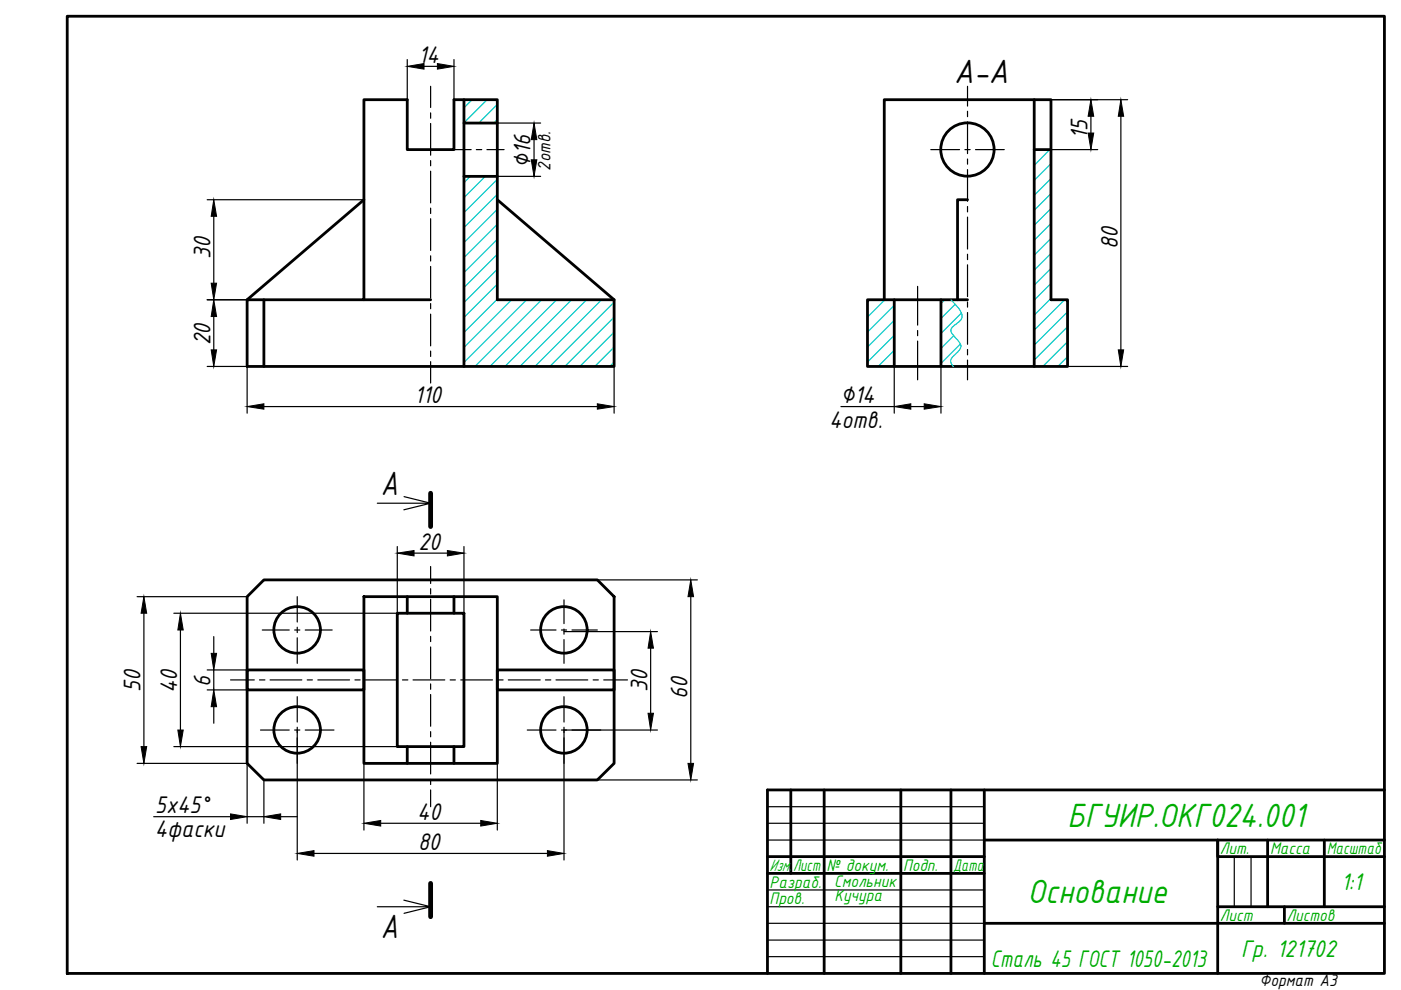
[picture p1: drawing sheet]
<svg xmlns="http://www.w3.org/2000/svg" width="297mm" height="210mm" viewBox="0 0 297 210" stroke-linecap="round" stroke-linejoin="round" font-family="sans-serif">
<!-- layer: 0 -->
<g fill="none" stroke="#000" stroke-width=".59">
<path d="M14.3 3.4h279.2v203h-279.2zM77.2 21.1h9.1v10.6h10v-10.6h9.1v42.5h24.8v14.1h-77.8v-14.1h24.8zM98.4 21.1v56.6M98.4 37.4h7M98.4 26.1h7M219.3 21.1v56.6M219.3 31.7h3.5M77.2 42.3l-24.8 21.3M105.4 42.3l24.8 21.3M205.1 42.3h-2.1v21.3M56 63.6v14.1M77.2 63.6h14.1"/>
<path d="M187.5 63.6v-42.5h35.3v42.5h3.5v14.1h-42.4v-14.1h21.2M189.6 63.6v14.1M199.5 63.6v14.1M52.4 126.5l3.6-3.5h70.6l3.6 3.5v35.4l-3.6 3.5h-70.6l-3.6-3.5zM77.2 126.5h28.2v35.4h-28.2zM84.2 130h14.2v28.3h-14.2zM86.3 126.5v3.5M96.3 126.5v3.5M52.4 142h24.8v4.3h-24.8zM86.3 158.3v3.6M96.3 158.3v3.6M105.4 142h24.8v4.3h-24.8z"/>
<path d="M167.7 167.5v17.7M174.7 167.5v38.9M191 167.5v38.9M201.6 167.5v38.9M208.7 167.5v38.9M208.7 178.1h84.8M268.8 178.1v14.1M280.8 178.1v14.1M293.5 167.5h-130.8v38.9M162.7 181.6h46M162.7 185.2h46M208.7 195.8h84.8"/>
<path d="M258.2 192.2h35.3M272.3 192.2v3.6M293.5 181.6h-35.3v-3.5v28.3"/>
<circle cx="205.1" cy="31.7" r="5.7"/>
<circle cx="63" cy="133.6" r="4.9"/>
<circle cx="119.6" cy="133.6" r="4.9"/>
<circle cx="63" cy="154.8" r="4.9"/>
<circle cx="119.6" cy="154.8" r="4.9"/>
</g>
<g fill="none" stroke="#000" stroke-width=".25">
<path d="M80 106.7h11.3l-5.7 1.4M85.7 105.3l5.6 1.4M162.7 171h46M162.7 174.6h46M162.7 178.1h46M85.6 190.9l5.7 1.3h-11.3M91.3 192.2l-5.6 1.4M162.7 188.7h46M162.7 192.2h46M162.7 199.3h46M162.7 195.8h46M261.7 181.6v10.6"/>
<path d="M265.2 181.6v10.6M162.7 202.8h46"/>
</g>
<g fill="none" stroke="#000" stroke-width=".25">
<path d="M91.3 18.3v4.5M205.1 18.3v4.2M91.3 23.9v1.2M91.3 26.2v6.7M91.3 34.1v1.1M91.3 36.3v6.7M96.3 31.7h3.6M101 31.7h1.1M103.2 31.7h3.7M197.3 31.7h6.1M204.6 31.7h1.1M205.1 23.6v1.1"/>
<path d="M205.1 25.8v6.8M205.1 33.7v1.1M205.1 36v6.7M206.8 31.7h6.1M91.3 44.1v1.2M91.3 46.4v6.7M91.3 54.2v1.1M91.3 56.5v6.7M205.1 43.8v1.1M205.1 46v6.8M205.1 53.9v1.1M205.1 56.1v6.8"/>
<path d="M91.3 64.4v1.1M91.3 66.6v6.7M91.3 74.4v1.2M91.3 76.7v4.5M194.5 60.7v8.2M194.5 70.1v1.1M194.5 72.3v8.2M205.1 64v1.1M205.1 66.3v6.7M205.1 74.1v1.1M205.1 76.3v4.2M55.6 133.6h5.7"/>
<path d="M62.5 133.6h1.1M63 126.5v5.4M63 133v1.1M63 135.2v5.4M64.7 133.6h5.7M91.3 120.1v3.6M91.3 124.8v1.2M91.3 127.1v6.7M91.3 134.9v1.1M91.3 137.2v6.7M112.5 133.6h5.4M119 133.6h1.1"/>
<path d="M119.6 127.2v5M119.6 133.4v1.1M119.6 135.6v5M121.3 133.6h5.3M48.9 144.2h5M55 144.2h1.2M55.2 154.8h6.1M57.3 144.2h6.7M62.5 154.8h1.1M63 147.7v5.4M63 154.2v1.1M63 156.4v5.5"/>
<path d="M64.7 154.8h6.1M65.1 144.2h1.1M67.4 144.2h6.7M75.3 144.2h1.1M77.5 144.2h6.7M85.3 144.2h1.2M87.6 144.2h6.7M91.3 145v1.1M91.3 147.2v6.8M91.3 155.1v1.1M91.3 157.4v6.7M95.4 144.2h1.1"/>
<path d="M97.7 144.2h6.7M105.5 144.2h1.2M107.8 144.2h6.7M111.8 154.8h6.1M115.6 144.2h1.2M117.9 144.2h6.7M119 154.8h1.1M119.6 147.7v5.4M119.6 154.2v1.1M119.6 156.4v5.5M121.3 154.8h6.1M125.8 144.2h1.1"/>
<path d="M128 144.2h5M91.3 165.2v1.1M91.3 167.5v3.5"/>
</g>
<g fill="none" stroke="#00c7c7" stroke-width=".25">
<path d="M99.7 37.4l-1.3 1.3M100.1 21.1l-1.7 1.8M102.9 37.4l-4.5 4.5M103.3 21.1l-4.9 4.9M105.4 22.2l-3.9 3.9M105.4 25.3l-.7 .8M105.4 38l-7 7.1M219.4 31.7l-.1 .2M222.6 31.7l-3.3 3.4M222.8 34.7l-3.5 3.5M222.8 37.9l-3.5 3.5M105.4 41.2l-7 7.1"/>
<path d="M105.4 44.4l-7 7M105.4 47.6l-7 7M105.4 50.7l-7 7.1M105.4 53.9l-7 7.1M105.4 57.1l-7 7M222.8 44.2l-3.5 3.6M222.8 47.4l-3.5 3.5M222.8 53.7l-3.5 3.6M222.8 56.9l-3.5 3.6M222.8 41l-3.5 3.6M222.8 50.6l-3.5 3.5M105.4 60.3l-7 7"/>
<path d="M105.4 63.4l-7 7.1M108.5 63.6l-10.1 10.1M111.7 63.6l-13.3 13.2M114.8 63.6l-14.1 14.1M118 63.6l-14.1 14.1M121.2 63.6l-14.2 14.1M124.4 63.6l-14.2 14.1M127.5 63.6l-14.1 14.1M130.2 64.1l-13.6 13.6M130.2 67.2l-10.5 10.5M130.2 70.4l-7.3 7.3M130.2 73.6l-4.1 4.1"/>
<path d="M130.2 76.8l-.9 .9M184.4 63.6l-.5 .5M187.6 63.6l-3.7 3.6M189.6 74.3l-3.4 3.4M189.6 77.4l-.3 .3M189.6 64.7l-5.7 5.7M189.6 67.9l-5.7 5.7M189.6 71.1l-5.7 5.7M200.3 63.6l-.8 .8M201.6 63.6l1.5 1.6 .7 1 .2 .8-.3 .8-1.9 1.6-.2 .6 .2 .7 1.3 1.4 .6 1.2-.3 1-1.4 1.4-.4 .6v.5l.5 .9M202.1 77.7h-.1M202.2 71.2l-2.7 2.7"/>
<path d="M202.5 64.5l-3 3M203.6 73l-4.1 4.1M203.8 66.4l-4.3 4.3M222.8 60.1l-3.5 3.5M222.8 63.3l-3.5 3.5M225.7 63.6l-6.4 6.4M226.3 66.1l-7 7.1M226.3 69.3l-7 7M226.3 72.4l-5.2 5.3M226.3 75.6l-2 2.1"/>
</g>
<g fill="none" stroke="#000" stroke-width=".25">
<path d="M86.3 12.6v8.5M89.9 14.1h2.8M96.3 12.6v8.5M105.4 26.1h9.2M105.4 37.4h9.2M113.2 29.6v4.3M222.8 31.7h9.9M222.8 21.1h16.3M231.3 24.7v3.5M237.6 24.7v49.5M43.9 42.3h33.3M45.3 45.9v14.1"/>
<path d="M43.9 77.7h8.5v9.9M43.9 63.6h8.5M45.3 67.1v7.1M130.2 77.7v9.9M189.6 77.7v9.9M199.5 77.7v9.9M226.3 77.7h12.8M56 86.2h70.6M178.3 86.2h11.3M193.1 86.2h2.8M84.2 115.9v14.1h-47.3M87.8 117.3h7.1"/>
<path d="M98.4 115.9v14.1M29.1 126.5h23.3M30.5 130v28.3M38.3 133.6v21.2M45.3 135v3.5M119.6 133.9h19.8M126.6 123h21.3M138 137.4v13.8M146.5 126.5v35.4M36.9 158.3h47.3M43.9 142h8.5M43.9 146.3h8.5"/>
<path d="M45.3 142v4.3M45.3 149.8v3.5M63 154.8v27.5M139.4 154.8h-19.8v27.5M29.1 161.9h23.3v12.7M32.6 173.2h16.3M52.4 173.2h3.6M56 165.4v9.2M59.5 173.2h3.5M77.2 161.9v14.1M80.7 174.6h21.2M105.4 161.9v14.1"/>
<path d="M126.6 165.4h21.3M66.6 180.9h49.5"/>
</g>
<g fill="#000" stroke="#000" stroke-width=".21">
<path d="M86.3 14.1l3.6-.6v1.2zM92.7 13.5l3.6 .6-3.6 .6zM113.2 26.1l.6 3.5h-1.2zM112.6 33.9h1.2l-.6 3.5zM230.7 28.2h1.2l-.6 3.5zM231.3 21.1l.6 3.6h-1.2zM237.6 21.1l.6 3.6h-1.1zM45.3 42.3l.6 3.6h-1.1zM44.8 74.2h1.1l-.6 3.5zM45.3 63.6l.6 3.5h-1.1zM44.8 60h1.1l-.6 3.6zM237.1 74.2h1.1l-.6 3.5z"/>
<path d="M52.4 86.2l3.6-.6v1.2zM126.6 85.6l3.6 .6-3.6 .6zM189.6 86.2l3.5-.6v1.2zM195.9 85.6l3.6 .6-3.6 .6zM84.2 117.3l3.6-.6v1.2zM94.9 116.7l3.5 .6-3.5 .6zM30.5 126.5l.6 3.5h-1.2zM38.3 130l.5 3.6h-1.1zM44.8 138.5h1.1l-.6 3.5zM138 133.9l.5 3.5h-1.1zM146.5 123l.6 3.5h-1.2zM29.9 158.3h1.2l-.6 3.6z"/>
<path d="M37.7 154.8h1.1l-.5 3.5zM45.3 146.3l.6 3.5h-1.1zM137.4 151.2h1.1l-.5 3.6zM48.9 172.6l3.5 .6-3.5 .6zM56 173.2l3.5-.6v1.2zM77.2 174.6l3.5-.6v1.1zM101.9 174l3.5 .6-3.5 .5zM145.9 161.9h1.2l-.6 3.5zM63 180.9l3.6-.5v1.1zM116.1 180.4l3.5 .5-3.5 .6z"/>
</g>
<!-- layer: 0 -->
<path d="M91.3 104.6v7M91.3 187.3v7.1" fill="none" stroke="#000" stroke-width="1"/>
<g font-size="7.7">
<text x="202.3" y="17.6">A-A</text>
<text x="80.8" y="105">A</text>
<text x="80.8" y="198.9">A</text>
</g>
<g font-size="7.7" fill="#00ad00">
<text x="226.3" y="175.3">БГУИР.ОКГ024.001</text>
<text x="217.9" y="191.5">Основание</text>
</g>
<g font-size="5.5">
<text x="88.8" y="13.3">14</text>
<text x="230.6" y="29.4" transform="rotate(-90 230.6 29.4)">15</text>
<text x="112.5" y="35.7" transform="rotate(-90 112.5 35.7)">∅16</text>
<text x="237" y="52.8" transform="rotate(-90 237 52.8)">80</text>
<text x="44.6" y="54.8" transform="rotate(-90 44.6 54.8)">30</text>
<text x="44.6" y="73.3" transform="rotate(-90 44.6 73.3)">20</text>
<text x="87.9" y="85.5">110</text>
<text x="178.2" y="85.5">∅14</text>
<text x="175.8" y="90.7">4отв.</text>
<text x="88.7" y="116.6">20</text>
<text x="29.8" y="146.8" transform="rotate(-90 29.8 146.8)">50</text>
<text x="37.6" y="147" transform="rotate(-90 37.6 147)">40</text>
<text x="44.6" y="145.6" transform="rotate(-90 44.6 145.6)">6</text>
<text x="137.3" y="146.8" transform="rotate(-90 137.3 146.8)">30</text>
<text x="145.7" y="148.3" transform="rotate(-90 145.7 148.3)">60</text>
<text x="32.9" y="172.4">5x45°</text>
<text x="88.5" y="173.9">40</text>
<text x="32.8" y="177.4">4фаски</text>
<text x="88.6" y="180.2">80</text>
</g>
<g font-size="5.5" fill="#00ad00">
<text x="284.3" y="188.7">1:1</text>
<text x="263.1" y="202.8">Гр. 121702</text>
<text x="210.1" y="205">Сталь 45 ГОСТ 1050-2013</text>
</g>
<text font-size="4.1" x="116.7" y="36.3" transform="rotate(-90 116.7 36.3)">2отв.</text>
<g font-size="3.8" fill="#00ad00">
<text x="163.2" y="184.7">Изм.</text>
<text x="168.1" y="184.7">Лист</text>
<text x="175.2" y="184.7">№ докум.</text>
<text x="191.5" y="184.7">Подп.</text>
<text x="202.1" y="184.7">Дата</text>
<text x="258.6" y="181.2">Лит.</text>
<text x="269.3" y="181.2">Масса</text>
<text x="281.3" y="181.2">Масштаб</text>
<text x="163.2" y="188.2">Разраб.</text>
<text x="163.2" y="191.7">Пров.</text>
<text x="176.9" y="188">Cмольник</text>
<text x="176.9" y="191">Кучура</text>
<text x="258.6" y="195.3">Лист</text>
<text x="272.8" y="195.3">Листов</text>
</g>
<text font-size="3.8" x="267.1" y="209.1">Формат А3</text>
</svg>
